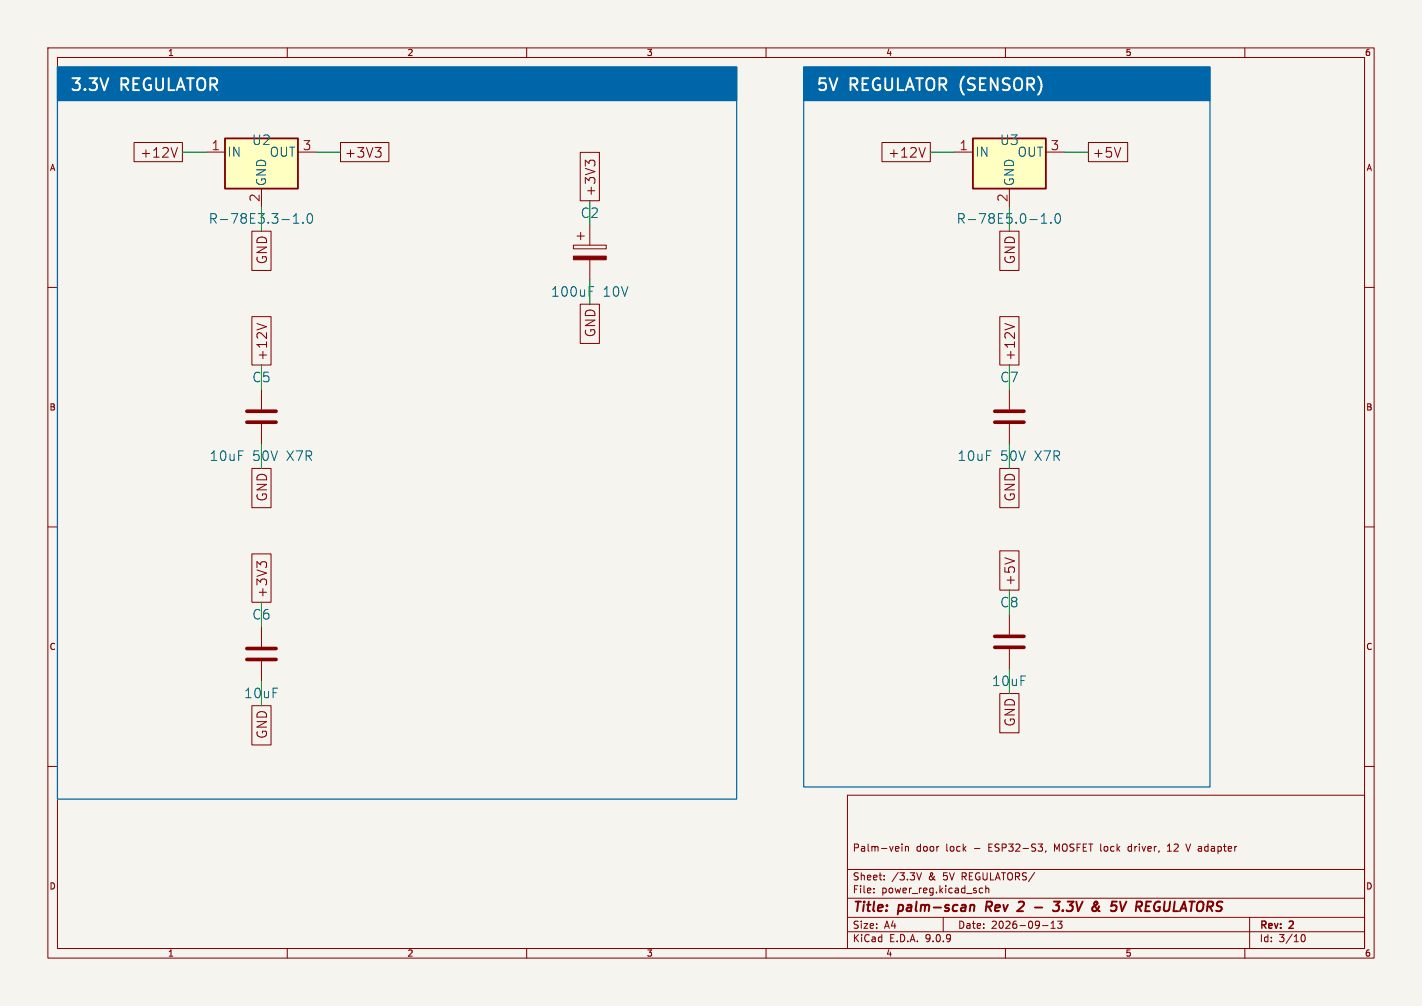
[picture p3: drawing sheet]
<svg xmlns="http://www.w3.org/2000/svg" width="297mm" height="210mm" viewBox="0 0 297 210" stroke-linecap="round" stroke-linejoin="round" font-family="sans-serif">
<path d="M0 0h297v210h-297z" fill="#f5f4ef" stroke="#f5f4ef" stroke-width=".21"/>
<g fill="none" stroke="#840000" stroke-width=".21">
<path d="M10 10h277v190h-277zM12 12h273v186h-273zM60 10v2M110 10v2M160 10v2M210 10v2M260 10v2M10 60h2M285 60h2M10 110h2M285 110h2M10 160h2"/>
<path d="M177 166h108v32h-108zM188.4 176.2v.1M188.4 176.7v1M189.1 176.7v1M189.1 176.8l.2-.1 .4 .1v.9M216.8 176.2h.9l-.5 .6M217.5 176.8l.2 .3v.3l-.2 .3M218.5 177.6l-.2 .3M235.7 176.8v.8M243.8 177.7h.9M244.2 176.2l-.4 .4M247.7 176.2l.5 1.5"/>
<path d="M285 160h2M60 198v2M110 198v2M160 198v2M177 194.5h108M177 191.5h108M177 187.5h108M177 181.5h108M182.5 186.3v.1M182.5 185.5v.1M184.7 183.6v.1M184.7 182.8v.1"/>
<path d="M191.5 182.2l.5 1.5 .5-1.5M197 191.5v3M205.2 185.5l-.4-.1-.3 .3 .2 .6h.5M205.9 185.5l.2-.1 .4 .1v.9M205.9 184.9v1.5M210 198v2M217.7 193.2h1.2M219.5 193.8h.9M219.5 192.7l.5-.4v1.5M220.9 192.3h.9l-.5 .6 .4 .1v.7l-.2 .1-.6-.1M260 198v2M261 191.5v6.5"/>
<path d="M271.7 195.7l.2-.5 .2-.1a.8 .8 0 0 1 .5 .7 .8 .8 0 0 1-.5 .8l-.2-.1-.2-.5"/>
</g>
<path d="M202.7 189.1l.3-.2 .5 .1-.1 1.2M202.7 188.9l-.2 1.3M206.1 188.2l-.2 2M213.1 188.2h.5M213.7 189.1l-1.3 1.1h1.3M216.2 189.4h1.5M220.1 188.2h1.3l-.8 .8 .5 .2 .1 .6-.5 .4h-.5M222 190v.2M235.3 188.2l-1 2M241.9 189.4h.4M242.1 188.2l-.6 .1M242.2 190l-.6 .2" fill="none" stroke="#840000" stroke-width=".4"/>
<g fill="#06a">
<path d="M167.9 14h84.8v7h-84.8z"/>
<path d="M12 14h141.9v7h-141.9z"/>
</g>
<path d="M207.8 85.9h6.1M207.8 88.1h6.1" fill="none" stroke="#840000" stroke-width=".76"/>
<path d="M119.8 51.2h6.8v.7h-6.8zM120.5 49.3h1.5M121.3 48.5v1.5M123.2 47v4.2M123.2 54.2v4.2M210.8 81.3v4.2M210.8 88.5v4.2" fill="none" stroke="#840000" stroke-width=".21"/>
<path d="M119.8 53.5h6.8v.7h-6.8z" fill="#840000" stroke="#840000" stroke-width=".21"/>
<path d="M123 59.8h1" fill="none" stroke="#006464" stroke-width=".21"/>
<path d="M47 28.9h15.2v10.5h-15.2z" fill="#ffffc2"/>
<path d="M47 28.9h15.2v10.5h-15.2z" fill="none" stroke="#840000" stroke-width=".38"/>
<path d="M43.2 31.8h3.8M54.6 39.4v3.8M62.2 31.8h3.8M54.6 81.3v4.2M54.6 88.5v4.2M54.6 130.8v4.2M54.6 138v4.2" fill="none" stroke="#840000" stroke-width=".21"/>
<path d="M61.3 46.6h1.1M61.3 45.2l.5-.6v2M63.3 46.4v.2M64.4 44.7l.4-.1a1.25 1.25 0 0 1 0 2h-.2a1.33 1.33 0 0 1-.2-1.9z" fill="none" stroke="#006464" stroke-width=".21"/>
<path d="M51.6 85.9h6.1M51.6 88.1h6.1M51.6 135.4h6.1M51.6 137.7h6.1" fill="none" stroke="#840000" stroke-width=".76"/>
<path d="M203.2 28.9h15.2v10.5h-15.2z" fill="#ffffc2"/>
<path d="M203.2 28.9h15.2v10.5h-15.2z" fill="none" stroke="#840000" stroke-width=".38"/>
<g fill="none" stroke="#840000" stroke-width=".21">
<path d="M28 29.7h10.1v4.1h-10.1zM37.1 30.8l-.7 2M71.1 29.7h10.1v4.1h-10.1zM78.4 30.8h1.2l-.7 .8M79.2 31.6l.4 .4v.4l-.4 .4M121.2 31.8h4v10.1h-4zM123 34.1l-.7-.7v1.3M123 33.8l.4-.4h.5l.4 .4M184.2 29.7h10.1v4.1h-10.1zM193.3 30.8l-.7 2M199.4 31.8h3.8M210.8 39.4v3.8"/>
<path d="M218.4 31.8h3.8M227.3 29.7h8.2v4.1h-8.2zM234.1 30.8l-.7 2M52.6 48.3h4v8.2h-4zM208.8 48.3h4v8.2h-4zM52.6 66.1h4v10.1h-4zM53.7 67.5l2 .7M121.2 63.5h4v8.2h-4zM208.8 66.1h4v10.1h-4zM209.9 67.5l2 .7M52.6 97.8h4v8.2h-4zM208.8 97.8h4v8.2h-4z"/>
<path d="M52.6 115.6h4v10.1h-4zM54.4 117.9l-.7-.6v1.2M54.4 117.6l.4-.3h.5l.4 .3M208.8 115h4v8.2h-4zM209.9 116.4l2 .7M210.8 128.3v4.2M210.8 135.5v4.2M52.6 147.3h4v8.2h-4zM208.8 144.8h4v8.2h-4z"/>
</g>
<path d="M217.5 46.6h1.1M217.5 45.2l.6-.6v2M219.5 46.4v.2M220.6 44.7l.4-.1a1.25 1.25 0 0 1 0 2h-.2a1.33 1.33 0 0 1-.2-1.9z" fill="none" stroke="#006464" stroke-width=".21"/>
<path d="M207.8 132.8h6.1M207.8 135.1h6.1" fill="none" stroke="#840000" stroke-width=".76"/>
<g fill="none" stroke="#009600" stroke-width=".21">
<path d="M38.1 31.8h5.1M66 31.8h5.1M194.3 31.8h5.1M222.2 31.8h5.1M54.6 43.2v5.1M123.2 41.9v5.1M123.2 58.4v5.1M210.8 43.2v5.1M54.6 76.2v5.1M210.8 76.2v5.1M54.6 92.7v5.1M210.8 92.7v5.1"/>
<path d="M54.6 125.7v5.1M210.8 123.2v5.1M210.8 139.7v5.1M54.6 142.2v5.1"/>
</g>
<path d="M12 14h141.9v152.8h-141.9zM12 14h141.9v7h-141.9zM167.9 14h84.8v7h-84.8zM167.9 14h84.8v150.3h-84.8z" fill="none" stroke="#06a" stroke-width=".25"/>
<g font-size="3.5" fill="#fff">
<text x="14.5" y="19.1">3.3V</text>
<text x="25.2" y="19.1">REGULATOR</text>
<text x="170.4" y="19.1">5V</text>
<text x="177.5" y="19.1">REGULATOR (SENSOR)</text>
</g>
<g font-size="2.8" fill="#840000">
<text x="29.3" y="33.1">+12V</text>
<text x="71.9" y="33.1">+3V3</text>
<text x="185.5" y="33.1">+12V</text>
<text x="228.1" y="33.1">+5V</text>
<text x="124.6" y="41.2" transform="rotate(-90 124.6 41.2)">+3V3</text>
<text x="56" y="55.2" transform="rotate(-90 56 55.2)">GND</text>
<text x="212.2" y="55.2" transform="rotate(-90 212.2 55.2)">GND</text>
<text x="124.6" y="70.4" transform="rotate(-90 124.6 70.4)">GND</text>
<text x="56" y="75.5" transform="rotate(-90 56 75.5)">+12V</text>
<text x="212.2" y="75.5" transform="rotate(-90 212.2 75.5)">+12V</text>
<text x="56" y="104.7" transform="rotate(-90 56 104.7)">GND</text>
<text x="212.2" y="104.7" transform="rotate(-90 212.2 104.7)">GND</text>
<text x="56" y="125" transform="rotate(-90 56 125)">+3V3</text>
<text x="212.2" y="122.4" transform="rotate(-90 212.2 122.4)">+5V</text>
<text x="56" y="154.2" transform="rotate(-90 56 154.2)">GND</text>
<text x="212.2" y="151.7" transform="rotate(-90 212.2 151.7)">GND</text>
<text x="178" y="190.9">Title:</text>
<text x="187.7" y="190.9">palm-scan</text>
<text x="206.7" y="190.9">Rev</text>
<text x="214.3" y="190.9">2</text>
<text x="218.5" y="190.9">-</text>
<text x="223.3" y="190.9">3.3V</text>
<text x="232.1" y="190.9">&amp;</text>
<text x="236.9" y="190.9">5V</text>
<text x="242.9" y="190.9">REGULATORS</text>
</g>
<g font-size="2.8" fill="#006464">
<text x="52.6" y="30.5">U2</text>
<text x="208.8" y="30.5">U3</text>
<text x="43.5" y="46.9">R-78E3.3-1.0</text>
<text x="121.2" y="45.7">C2</text>
<text x="199.7" y="46.9">R-78E5.0-1.0</text>
<text x="115" y="62.1">100uF</text>
<text x="125.8" y="62.1">10V</text>
<text x="52.6" y="80">C5</text>
<text x="208.8" y="80">C7</text>
<text x="43.7" y="96.4">10uF</text>
<text x="52.6" y="96.4">50V</text>
<text x="59.7" y="96.4">X7R</text>
<text x="199.9" y="96.4">10uF</text>
<text x="208.8" y="96.4">50V</text>
<text x="216" y="96.4">X7R</text>
<text x="52.6" y="129.5">C6</text>
<text x="208.8" y="127">C8</text>
<text x="207.1" y="143.4">10uF</text>
<text x="50.9" y="146">10uF</text>
</g>
<g font-size="2.7" fill="#a90000">
<text x="44.1" y="31.5">1</text>
<text x="63.2" y="31.5">3</text>
<text x="200.3" y="31.5">1</text>
<text x="219.4" y="31.5">3</text>
<text x="54.4" y="42.2" transform="rotate(-90 54.4 42.2)">2</text>
<text x="210.6" y="42.2" transform="rotate(-90 210.6 42.2)">2</text>
</g>
<g font-size="2.7" fill="#006464">
<text x="47.4" y="32.9">IN</text>
<text x="56.3" y="32.9">OUT</text>
<text x="203.6" y="32.9">IN</text>
<text x="212.5" y="32.9">OUT</text>
<text x="55.8" y="39" transform="rotate(-90 55.8 39)">GND</text>
<text x="212" y="39" transform="rotate(-90 212 39)">GND</text>
</g>
<g font-size="2.1" fill="#840000">
<text x="178" y="178">Palm-vein</text>
<text x="191.3" y="178">door</text>
<text x="197.6" y="178">lock</text>
<text x="203.5" y="178">-</text>
<text x="206.7" y="178">ESP32-S3,</text>
<text x="220.6" y="178">MOSFET lock</text>
<text x="236.3" y="178">driver,</text>
<text x="244.7" y="178">12</text>
<text x="248.8" y="178">V adapter</text>
<text x="178" y="184">Sheet:</text>
<text x="186.2" y="184">/3.3V</text>
<text x="194" y="184">&amp;</text>
<text x="197.1" y="184">5V REGULATORS/</text>
<text x="178" y="186.7">File:</text>
<text x="184.1" y="186.7">power_reg.kicad_sch</text>
<text x="178" y="196.9">KiCad</text>
<text x="178" y="194.1">Size:</text>
<text x="184.7" y="194.1">A4</text>
<text x="185.7" y="196.9">E.D.A.</text>
<text x="193.3" y="196.9">9.0.9</text>
<text x="200" y="194.1">Date:</text>
<text x="207" y="194.1">2026-09-13</text>
<text x="263" y="194.3">Rev:</text>
<text x="263" y="196.9">Id:</text>
<text x="267.1" y="196.9">3/10</text>
<text x="269.4" y="194.3">2</text>
</g>
<g font-size="1.8" fill="#840000">
<text x="35" y="11.9">1</text>
<text x="85" y="11.9">2</text>
<text x="135" y="11.9">3</text>
<text x="185" y="11.9">4</text>
<text x="235" y="11.9">5</text>
<text x="285" y="11.9">6</text>
<text x="10.3" y="35.9">A</text>
<text x="285.3" y="35.9">A</text>
<text x="10.3" y="85.9">B</text>
<text x="285.3" y="85.9">B</text>
<text x="10.3" y="135.9">C</text>
<text x="285.3" y="135.9">C</text>
<text x="10.3" y="185.9">D</text>
<text x="285.3" y="185.9">D</text>
<text x="35" y="199.9">1</text>
<text x="85" y="199.9">2</text>
<text x="135" y="199.9">3</text>
<text x="185" y="199.9">4</text>
<text x="235" y="199.9">5</text>
<text x="285" y="199.9">6</text>
</g>
</svg>
